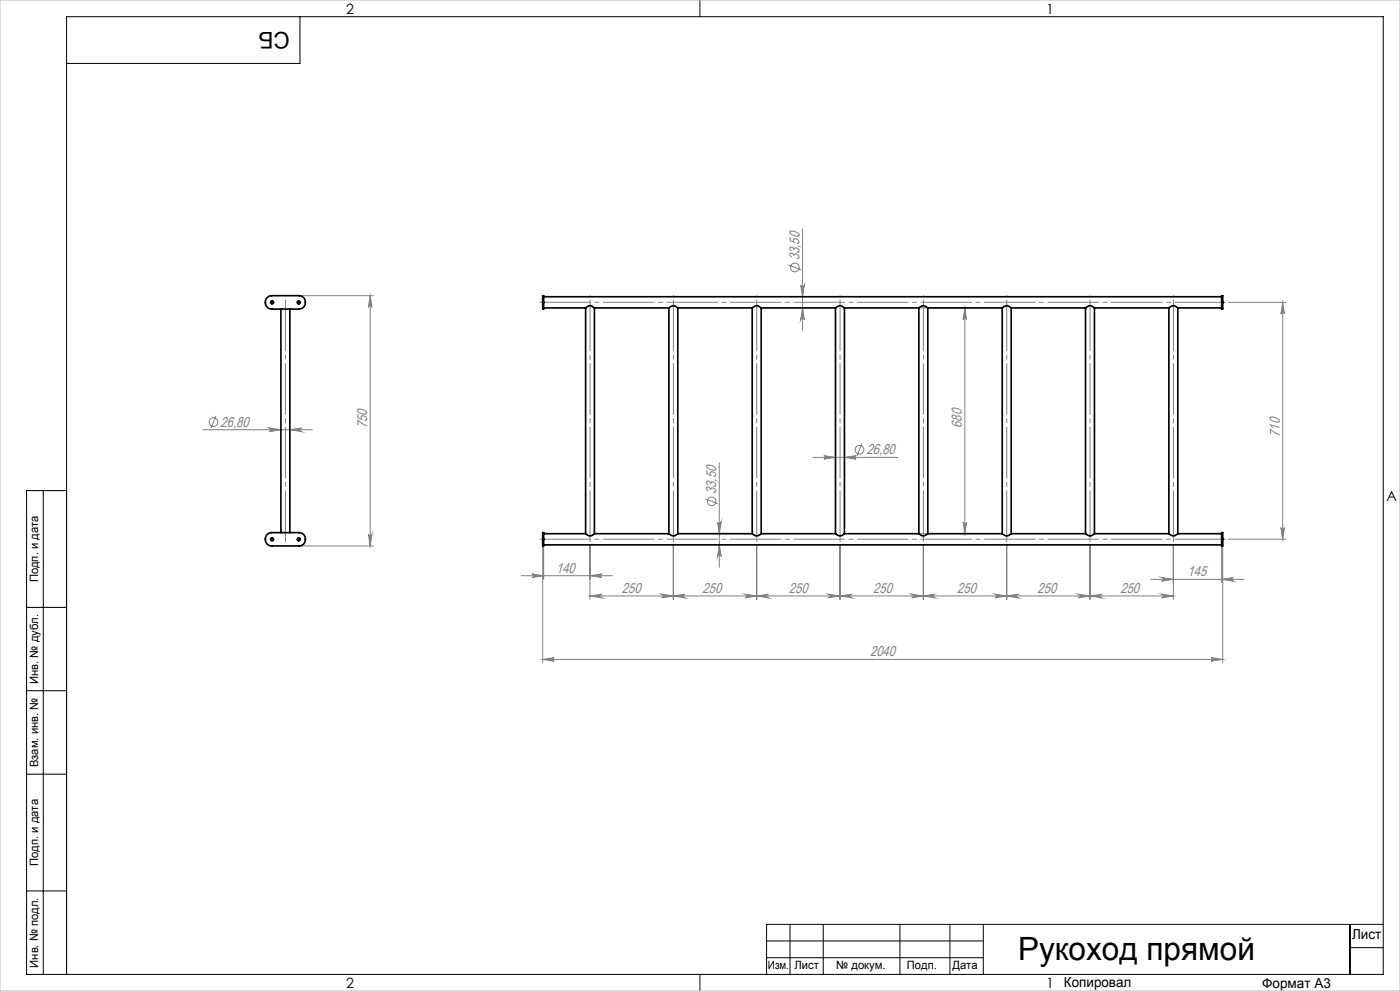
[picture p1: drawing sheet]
<svg xmlns="http://www.w3.org/2000/svg" width="420mm" height="297mm" viewBox="0 0 420 297" stroke-linecap="round" stroke-linejoin="round" font-family="sans-serif">
<g fill="none" stroke="#808080" stroke-width=".3">
<path d="M236.6 79.4l3.7 1.5M240.8 68.6v30.4M89.7 88.6h22.3M111.1 88.6l.5 3.5a.53 .53 0 0 0-.5-.5 .53 .53 0 0 0-.6 .5zM111.1 88.6v75M240.2 85.4a.55 .55 0 0 0 .6 .5 .55 .55 0 0 0 .5-.5l-.5 3.5zM240.8 92.3l.5 3.5a.55 .55 0 0 0-.5-.5 .55 .55 0 0 0-.6 .5zM275.7 92.3h14.7M289.5 92.3l.5 3.5a.53 .53 0 0 0-.5-.5 .53 .53 0 0 0-.6 .5zM289.5 92.3v67.6M368.5 90.6h17.3M384.8 90.6l.5 3.5a.53 .53 0 0 0-.5-.5 .53 .53 0 0 0-.5 .5z"/>
<path d="M384.8 90.6v71M60.9 128.8h32.8M64.8 124.6l-1.5 3.7M80.8 128.3l3.5 .5-3.5 .6a.55 .55 0 0 0 .5-.6 .55 .55 0 0 0-.5-.5zM87 128.8l3.5-.5a.55 .55 0 0 0-.5 .5 .55 .55 0 0 0 .5 .6zM215.8 138.7v31.3M243.9 137.1h25.5M247.2 136.6l3.4 .5-3.4 .5a.53 .53 0 0 0 .5-.5 .53 .53 0 0 0-.5-.5zM253.3 137.1l3.6-.5a.53 .53 0 0 0-.6 .5 .53 .53 0 0 0 .6 .5zM258.6 132.9l-1.5 3.7M211.6 149.5l3.7 1.5M215.3 156.5a.55 .55 0 0 0 .5 .5 .55 .55 0 0 0 .6-.5l-.6 3.4z"/>
<path d="M275.7 159.9h14.7M288.9 156.5a.53 .53 0 0 0 .6 .5 .53 .53 0 0 0 .5-.5l-.5 3.4zM384.3 158.1a.53 .53 0 0 0 .5 .5 .53 .53 0 0 0 .5-.5l-.5 3.5zM89.7 163.6h22.3M110.5 160.1a.53 .53 0 0 0 .6 .5 .53 .53 0 0 0 .5-.5l-.5 3.5zM156.4 172.5h27.3M159.6 172l3.5 .5-3.5 .6a.53 .53 0 0 0 .5-.6 .53 .53 0 0 0-.5-.5zM162.8 163.6v35M163.1 163.6v9.9M177 163.6v16M177 178.6h175M177 178.6l3.5-.5a.55 .55 0 0 0-.5 .5 .55 .55 0 0 0 .5 .6z"/>
<path d="M177 172.5l3.5-.5a.53 .53 0 0 0-.5 .5 .53 .53 0 0 0 .5 .6zM198.5 178.1l3.5 .5-3.5 .6a.55 .55 0 0 0 .5-.6 .55 .55 0 0 0-.5-.5zM202 178.6l3.5-.5a.55 .55 0 0 0-.5 .5 .55 .55 0 0 0 .5 .6zM202 163.6v16M215.8 163.3l.6 3.5a.55 .55 0 0 0-.6-.5 .55 .55 0 0 0-.5 .5zM223.5 178.1l3.5 .5-3.5 .6a.55 .55 0 0 0 .5-.6 .55 .55 0 0 0-.5-.5zM227 178.6l3.5-.5a.55 .55 0 0 0-.5 .5 .55 .55 0 0 0 .5 .6zM227 163.6v16M248.5 178.1l3.5 .5-3.5 .6a.55 .55 0 0 0 .5-.6 .55 .55 0 0 0-.5-.5zM252 178.6l3.5-.5a.55 .55 0 0 0-.5 .5 .55 .55 0 0 0 .5 .6zM252 163.6v16M273.5 178.1l3.5 .5-3.5 .6a.55 .55 0 0 0 .5-.6 .55 .55 0 0 0-.5-.5z"/>
<path d="M277 163.6v16M277 178.6l3.5-.5a.55 .55 0 0 0-.5 .5 .55 .55 0 0 0 .5 .6zM298.5 178.1l3.5 .5-3.5 .6a.55 .55 0 0 0 .5-.6 .55 .55 0 0 0-.5-.5zM302 178.6l3.5-.5a.55 .55 0 0 0-.5 .5 .55 .55 0 0 0 .5 .6zM302 163.6v16M323.5 178.1l3.5 .5-3.5 .6a.55 .55 0 0 0 .5-.6 .55 .55 0 0 0-.5-.5zM327 163.6v16M327 178.6l3.5-.5a.55 .55 0 0 0-.5 .5 .55 .55 0 0 0 .5 .6zM345.3 173.6h27.9M348.5 178.1l3.5 .5-3.5 .6a.55 .55 0 0 0 .5-.6 .55 .55 0 0 0-.5-.5zM348.5 173.1l3.5 .5-3.5 .6a.55 .55 0 0 0 .5-.6 .55 .55 0 0 0-.5-.5zM352 163.6v16"/>
<path d="M366.5 163.6v11M366.5 173.6l3.5-.5a.55 .55 0 0 0-.5 .5 .55 .55 0 0 0 .5 .6zM366.8 163.6v35M368.5 161.6h17.3M162.8 197.6l3.5-.5a.53 .53 0 0 0-.5 .5 .53 .53 0 0 0 .5 .6zM162.8 197.6h204M363.3 197.1l3.5 .5-3.5 .6a.53 .53 0 0 0 .5-.6 .53 .53 0 0 0-.5-.5z"/>
<circle cx="238.4" cy="80.1" r="1.3"/>
<circle cx="64" cy="126.5" r="1.29"/>
<circle cx="257.9" cy="134.8" r="1.3"/>
<circle cx="213.5" cy="150.3" r="1.3"/>
</g>
<g fill="none" stroke="#000" stroke-width=".3" stroke-dasharray="15.2 1.3 1.3 1.3">
<path d="M81.4 90.6h-.3M81.6 90.4v-.3M81.6 90.8v.4M81.8 90.6h.4M89.4 90.6h-.3M89.6 90.4v-.3M89.6 90.8v.4M89.8 90.6h.4M81.4 161.6h-.3M81.6 161.4v-.3M81.6 161.8v.4M81.8 161.6h.4"/>
<path d="M89.4 161.6h-.3M89.6 161.4v-.3M89.6 161.8v.4M89.8 161.6h.4"/>
</g>
<g fill="none" stroke="#000" stroke-width=".3">
<path d="M90 5v14h-70M210 0v5M81.5 90.6h.2M81.6 90.5v.2M89.5 90.6h.2M89.6 90.5v.2M13 147v145M20 147h-12v145h407v-287h-395v287M81.5 161.6h.2M81.6 161.5v.2M89.5 161.6h.2M89.6 161.5v.2"/>
<path d="M8 182h12M8 207h12M8 232h12M8 267h12M237 277v15M247 277v15M270 277v15M285 277v15M295 277v15M405 277v15M415 277h-185v15M210 292v5"/>
<path d="M230 282h65M230 287h65M405 284h10"/>
</g>
<path d="M85.6 163.6v-75M177 163.6v-75M202 163.6v-75M227 163.6v-75M252 163.6v-75M277 163.6v-75M302 163.6v-75M327 163.6v-75M352 163.6v-75" fill="none" stroke="#808080" stroke-width=".3" stroke-dasharray="15.2 1.3 1.3 1.3" stroke-dashoffset="-1.3"/>
<path d="M368.5 90.6h-207.4M368.5 161.6h-207.4" fill="none" stroke="#808080" stroke-width=".3" stroke-dasharray="15.2 1.3 1.3 1.3" stroke-dashoffset="-.8"/>
<path d="M0 0h420v297h-420z" fill="none" stroke="#c0c0c0" stroke-width=".3"/>
<g fill="#808080">
<path d="M80.8 128.3l3.5 .5-3.5 .6a.55 .55 0 0 0 .5-.6 .55 .55 0 0 0-.5-.5zM87 128.8l3.5-.5a.55 .55 0 0 0-.5 .5 .55 .55 0 0 0 .5 .6zM177 178.6l3.5-.5a.55 .55 0 0 0-.5 .5 .55 .55 0 0 0 .5 .6zM198.5 178.1l3.5 .5-3.5 .6a.55 .55 0 0 0 .5-.6 .55 .55 0 0 0-.5-.5zM202 178.6l3.5-.5a.55 .55 0 0 0-.5 .5 .55 .55 0 0 0 .5 .6zM223.5 178.1l3.5 .5-3.5 .6a.55 .55 0 0 0 .5-.6 .55 .55 0 0 0-.5-.5zM227 178.6l3.5-.5a.55 .55 0 0 0-.5 .5 .55 .55 0 0 0 .5 .6zM248.5 178.1l3.5 .5-3.5 .6a.55 .55 0 0 0 .5-.6 .55 .55 0 0 0-.5-.5zM252 178.6l3.5-.5a.55 .55 0 0 0-.5 .5 .55 .55 0 0 0 .5 .6zM273.5 178.1l3.5 .5-3.5 .6a.55 .55 0 0 0 .5-.6 .55 .55 0 0 0-.5-.5zM277 178.6l3.5-.5a.55 .55 0 0 0-.5 .5 .55 .55 0 0 0 .5 .6zM298.5 178.1l3.5 .5-3.5 .6a.55 .55 0 0 0 .5-.6 .55 .55 0 0 0-.5-.5zM302 178.6l3.5-.5a.55 .55 0 0 0-.5 .5 .55 .55 0 0 0 .5 .6zM323.5 178.1l3.5 .5-3.5 .6a.55 .55 0 0 0 .5-.6 .55 .55 0 0 0-.5-.5zM327 178.6l3.5-.5a.55 .55 0 0 0-.5 .5 .55 .55 0 0 0 .5 .6zM348.5 178.1l3.5 .5-3.5 .6a.55 .55 0 0 0 .5-.6 .55 .55 0 0 0-.5-.5zM159.6 172l3.5 .5-3.5 .6a.53 .53 0 0 0 .5-.6 .53 .53 0 0 0-.5-.5zM177 172.5l3.5-.5a.53 .53 0 0 0-.5 .5 .53 .53 0 0 0 .5 .6zM348.5 173.1l3.5 .5-3.5 .6a.55 .55 0 0 0 .5-.6 .55 .55 0 0 0-.5-.5zM366.5 173.6l3.5-.5a.55 .55 0 0 0-.5 .5 .55 .55 0 0 0 .5 .6zM162.8 197.6l3.5-.5a.53 .53 0 0 0-.5 .5 .53 .53 0 0 0 .5 .6zM363.3 197.1l3.5 .5-3.5 .6a.53 .53 0 0 0 .5-.6 .53 .53 0 0 0-.5-.5zM247.2 136.6l3.4 .5-3.4 .5a.53 .53 0 0 0 .5-.5 .53 .53 0 0 0-.5-.5zM253.3 137.1l3.6-.5a.53 .53 0 0 0-.6 .5 .53 .53 0 0 0 .6 .5z"/>
<path d="M240.8 92.3l.5 3.5a.55 .55 0 0 0-.5-.5 .55 .55 0 0 0-.6 .5zM240.2 85.4a.55 .55 0 0 0 .6 .5 .55 .55 0 0 0 .5-.5l-.5 3.5z"/>
<path d="M111.1 88.6l.5 3.5a.53 .53 0 0 0-.5-.5 .53 .53 0 0 0-.6 .5zM110.5 160.1a.53 .53 0 0 0 .6 .5 .53 .53 0 0 0 .5-.5l-.5 3.5zM384.8 90.6l.5 3.5a.53 .53 0 0 0-.5-.5 .53 .53 0 0 0-.5 .5zM384.3 158.1a.53 .53 0 0 0 .5 .5 .53 .53 0 0 0 .5-.5l-.5 3.5zM215.3 156.5a.55 .55 0 0 0 .5 .5 .55 .55 0 0 0 .6-.5l-.6 3.4zM215.8 163.3l.6 3.5a.55 .55 0 0 0-.6-.5 .55 .55 0 0 0-.5 .5zM289.5 92.3l.5 3.5a.53 .53 0 0 0-.5-.5 .53 .53 0 0 0-.6 .5zM288.9 156.5a.53 .53 0 0 0 .6 .5 .53 .53 0 0 0 .5-.5l-.5 3.4z"/>
</g>
<g fill="none" stroke="#000" stroke-width=".5">
<path d="M80.3 89.1l1.2-.5h8.2a2.01 2.01 0 0 1 1.9 2 2.01 2.01 0 0 1-1.9 2h-8.2a2.05 2.05 0 0 1-1.8-1.3 2.05 2.05 0 0 1 .6-2.2zM84.3 92.6v67M87 92.6v67M162.8 90.5v-1a.55 .55 0 0 1 .3-.9v1.9M162.8 90.7v1.1a.55 .55 0 0 0 .3 .8v-1.9M162.8 90.5h.3M162.8 90.7h.3M162.8 90.5v.2M163.1 92.3h12.6M163.1 88.9h203.4M163.1 90.5v.2M175.7 92.3a1.68 1.68 0 0 1 2.6 0"/>
<path d="M175.7 92.3v67.6M178.3 92.3h22.4M178.3 92.3v67.6M200.7 92.3a1.73 1.73 0 0 1 2.6 0M200.7 92.3v67.6M203.3 92.3h22.4M203.3 92.3v67.6M225.7 92.3a1.71 1.71 0 0 1 2.7 0M225.7 92.3v67.6M228.4 92.3h22.3M228.4 92.3v67.6M250.6 92.3v67.6"/>
<path d="M250.7 92.3a1.68 1.68 0 0 1 2.6 0M253.3 92.3h22.4M253.3 92.3v67.6M275.7 92.3a1.73 1.73 0 0 1 2.6 0M275.7 92.3v67.6M278.3 92.3h22.4M278.3 92.3v67.6M300.7 92.3a1.71 1.71 0 0 1 2.7 0M300.7 92.3v67.6M303.4 92.3h22.3M303.4 92.3v67.6M325.6 92.3v67.6"/>
<path d="M325.7 92.3h-.1a1.73 1.73 0 0 1 2.7 0M328.3 92.3h22.4M328.3 92.3v67.6M350.7 92.3a1.73 1.73 0 0 1 2.6 0M350.7 92.3v67.6M353.3 92.3h13.2M353.3 92.3v67.6M366.5 90.5v-1a.54 .54 0 0 1 .3-.9v1.9M366.5 90.7v1.1a.54 .54 0 0 0 .3 .8v-1.9M366.5 90.5v.2M366.5 90.5h.3M366.5 90.7h.3"/>
<path d="M366.8 90.5v.2M163.1 159.9h12.6M175.7 159.9a1.67 1.67 0 0 0 2.6 0M178.3 159.9h22.4M200.7 159.9a1.7 1.7 0 0 0 2.6 0M203.3 159.9h22.4M225.7 159.9a1.7 1.7 0 0 0 2.7 0M228.4 159.9h22.3M250.7 159.9a1.67 1.67 0 0 0 2.6 0M253.3 159.9h22.4M275.7 159.9a1.7 1.7 0 0 0 2.6 0M278.3 159.9h22.4"/>
<path d="M300.7 159.9a1.7 1.7 0 0 0 2.7 0M303.4 159.9h22.3M325.7 159.9a1.67 1.67 0 0 0 2.6 0M328.3 159.9h22.4M350.7 159.9a1.7 1.7 0 0 0 2.6 0M353.3 159.9h13.2M80.3 160.1l.9-.5h8.5a2 2 0 0 1 1.9 2 2 2 0 0 1-1.9 2h-8.2a2.02 2.02 0 0 1-1.8-1.3 2.02 2.02 0 0 1 .6-2.2zM162.8 161.5v-1.9h.3v1.9M162.8 161.7v1.9h.3v-1.9M162.8 161.5h.3M162.8 161.7h.3M162.8 161.5v.2"/>
<path d="M163.1 163.3h203.4M163.1 161.5v.2M366.5 161.5v-1a.44 .44 0 0 1-.1-.5 .44 .44 0 0 1 .4-.3v1.8M366.5 161.7v1.9h.3v-1.9M366.5 161.5h.3M366.5 161.7h.3M366.5 161.5v.2M366.8 161.5v.2"/>
<circle cx="81.6" cy="90.6" r=".45"/>
<circle cx="89.6" cy="90.6" r=".46"/>
<circle cx="81.6" cy="161.6" r=".45"/>
<circle cx="89.6" cy="161.6" r=".45"/>
</g>
<text font-size="9.6" x="305.4" y="287.8">Рукоход прямой</text>
<text font-size="6.9" x="86.9" y="9.4" transform="rotate(-180 86.9 9.4)">СБ</text>
<g font-size="4.3" fill="#808080">
<text x="239.8" y="78" transform="rotate(-90 239.8 78)">33,50</text>
<text x="66.2" y="127.9">26,80</text>
<text x="110.1" y="128.4" transform="rotate(-90 110.1 128.4)">750</text>
<text x="288.5" y="128.3" transform="rotate(-90 288.5 128.3)">680</text>
<text x="383.9" y="130.9" transform="rotate(-90 383.9 130.9)">710</text>
<text x="260" y="136.1">26,80</text>
<text x="214.9" y="148.1" transform="rotate(-90 214.9 148.1)">33,50</text>
<text x="166.8" y="171.6">140</text>
<text x="356.3" y="172.7">145</text>
<text x="186.6" y="177.7">250</text>
<text x="210.8" y="177.7">250</text>
<text x="236.7" y="177.7">250</text>
<text x="262" y="177.7">250</text>
<text x="287.2" y="177.7">250</text>
<text x="311.2" y="177.7">250</text>
<text x="336.1" y="177.7">250</text>
<text x="261" y="196.7">2040</text>
</g>
<g font-size="4.2">
<text x="103.8" y="4.2">2</text>
<text x="313.8" y="4.2">1</text>
<text x="415.9" y="150.2">A</text>
<text x="103.8" y="296.2">2</text>
<text x="313.8" y="296.2">1</text>
</g>
<g font-size="4.1">
<text x="405.6" y="281.5">Лист</text>
<text x="319.2" y="295.9">Копировал</text>
<text x="378.7" y="296">Формат А3</text>
</g>
<g font-size="3.4">
<text x="11.4" y="174.5" transform="rotate(-90 11.4 174.5)">Подп. и дата</text>
<text x="11.4" y="205" transform="rotate(-90 11.4 205)">Инв. № дубл.</text>
<text x="11.4" y="229.9" transform="rotate(-90 11.4 229.9)">Взам. инв. №</text>
<text x="11.4" y="259.5" transform="rotate(-90 11.4 259.5)">Подп. и дата</text>
<text x="11.4" y="290" transform="rotate(-90 11.4 290)">Инв. № подл.</text>
<text x="230.4" y="290.4">Изм.</text>
<text x="238.3" y="290.4">Лист</text>
<text x="250.9" y="290.4">№ докум.</text>
<text x="272.1" y="290.4">Подп.</text>
<text x="285.7" y="290.5">Дата</text>
</g>
</svg>
